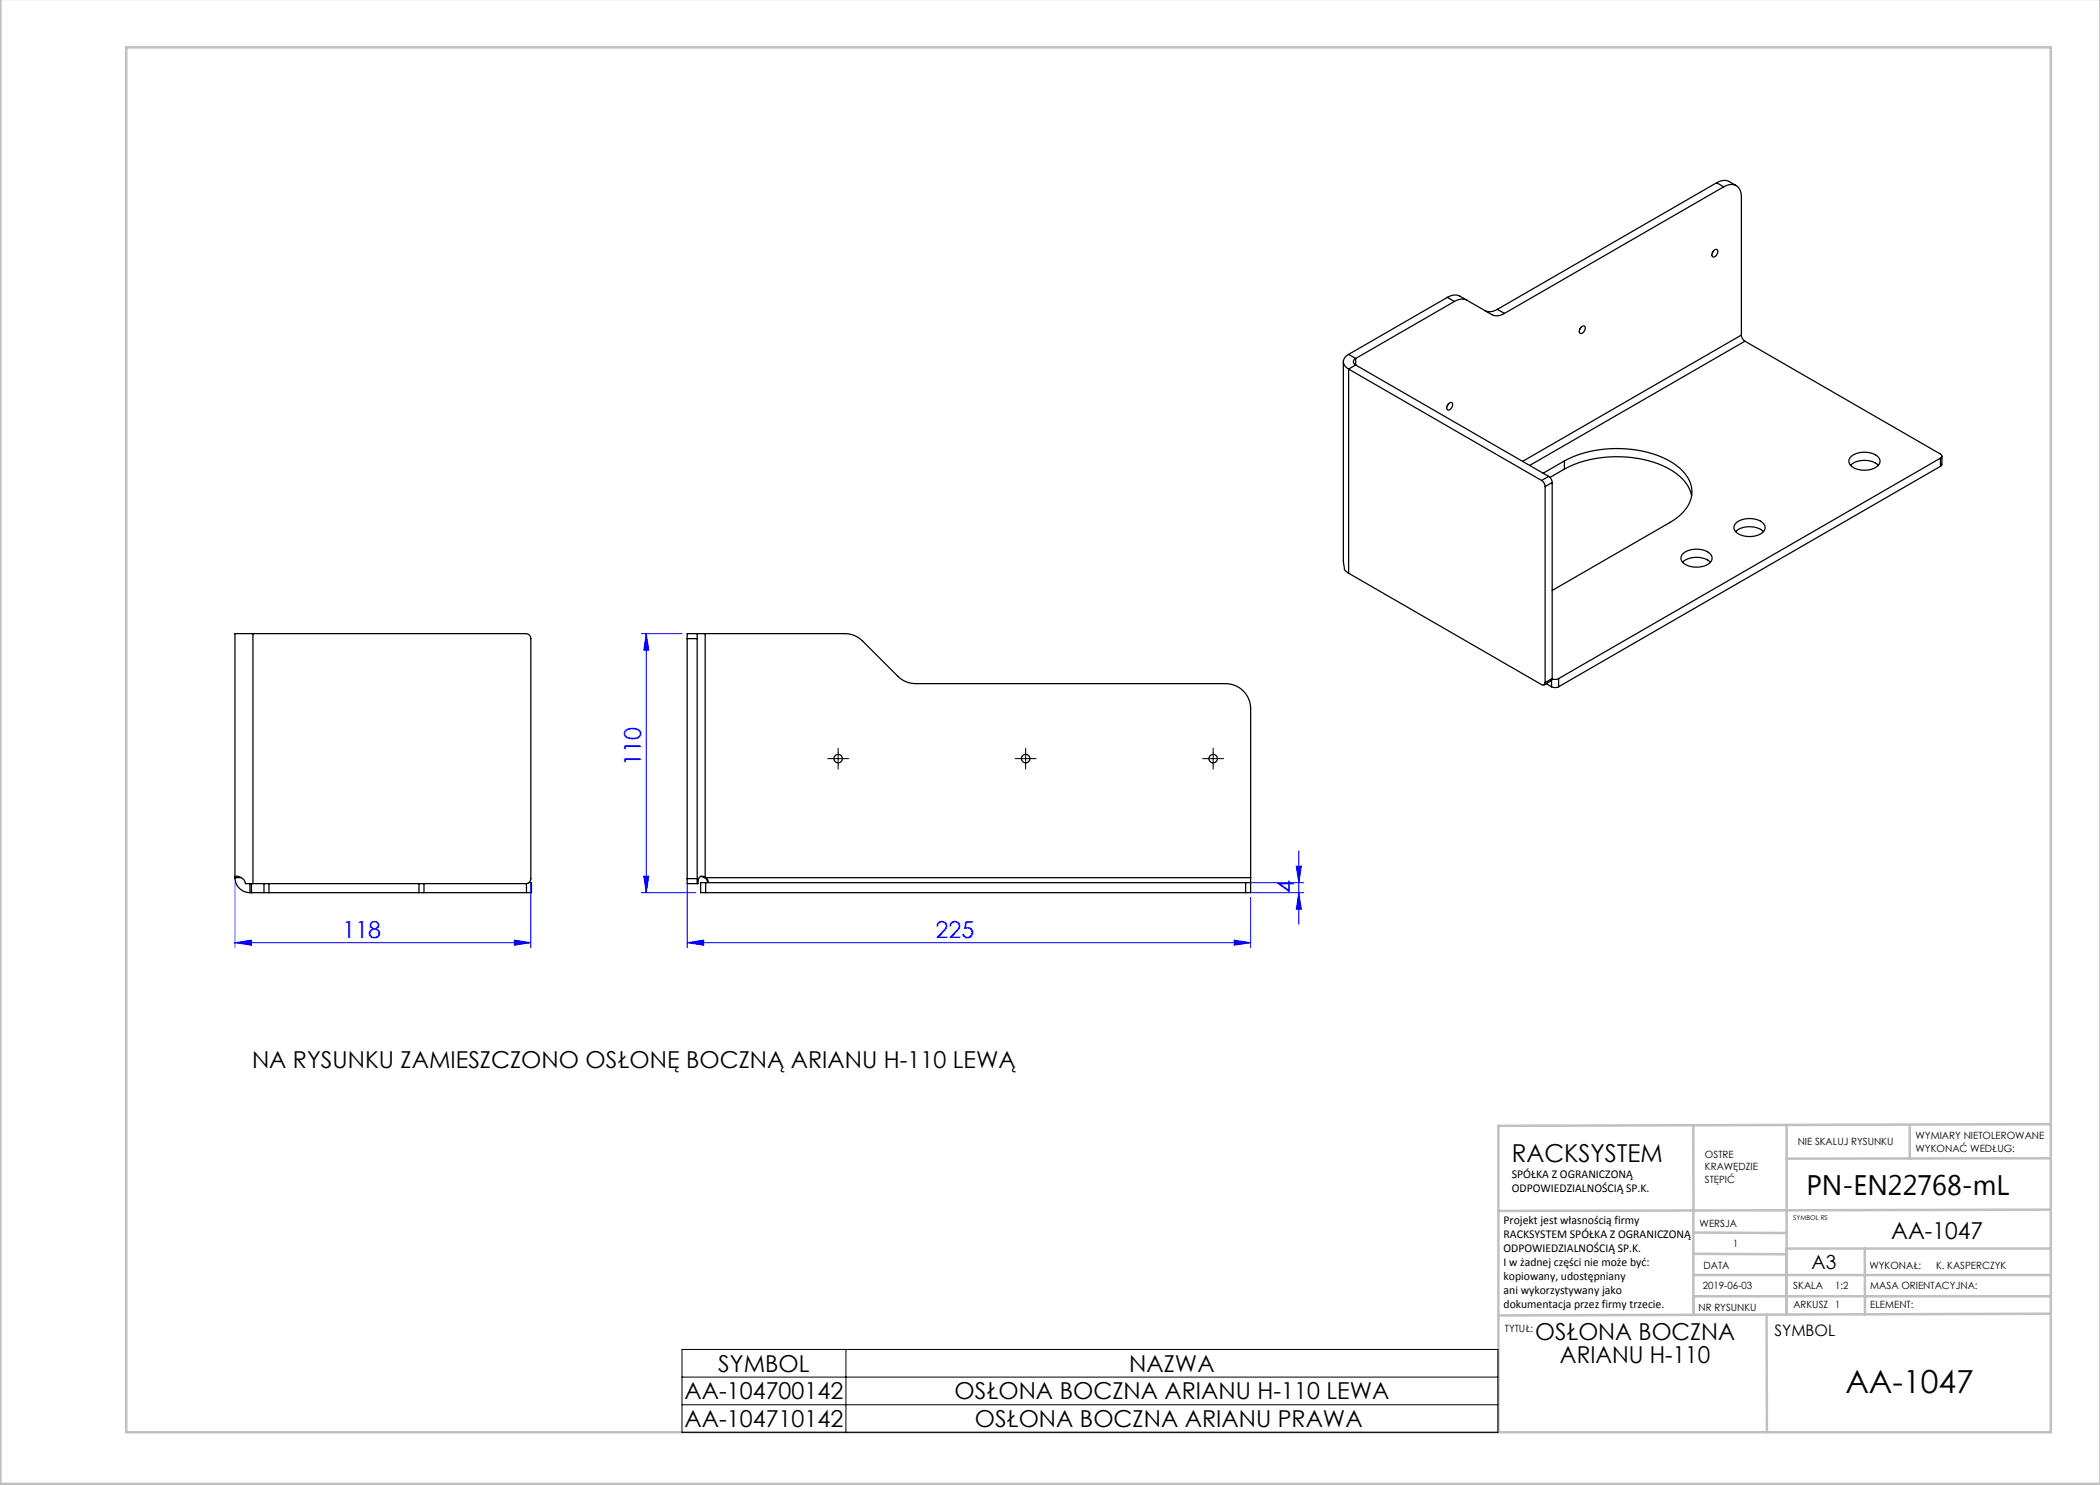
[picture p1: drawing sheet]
<svg xmlns="http://www.w3.org/2000/svg" width="420mm" height="297mm" viewBox="0 0 420 297" stroke-linecap="round" stroke-linejoin="round" font-family="sans-serif">
<g fill="none" stroke="#00f" stroke-width=".2">
<path d="M128.3 126.7h8.1M129.3 126.7v51.8M129.3 126.7l.5 3.3h-1.1zM47 176.5v13M106.2 176.7v12.8M128.3 178.5h10.8M128.7 175.2h1.1l-.5 3.3zM137.4 176.7v12.8M250.1 179.5v10M250.1 178.5h10.7M250.1 176.5h10.7M259.3 173.2h1l-.5 3.3z"/>
<path d="M259.8 178.5l.5 3.3h-1zM259.8 170.2v14.7M47 188.5l3.3-.5v1zM47 188.5h59.2M102.9 188l3.3 .5-3.3 .5zM137.4 188.5l3.3-.5v1zM137.4 188.5h112.7M246.8 188l3.3 .5-3.3 .5z"/>
</g>
<g fill="none" stroke="#c0c0c0" stroke-width=".5">
<path d="M.1 -.1v296.9h419.9M25.2 9.5h385v276.9h-385zM338.7 225.2v16.9M357.3 225v37.9M382 225.4v6.3M410.1 224.8l-110.4 .4v61.2M410.1 231.7h-52.8M338.7 259.3h71.5M338.7 255h71.5M338.7 250.8l18.6 .1M338.7 246.5l18.6 .1M338.7 242.1v20.9"/>
<path d="M373 249.7v13.2M410.1 241.9l-110.4 .3M410.2 249.7h-52.9v13.2M353.3 262.9l.1 23.5M410.2 262.7l-110.5 .4"/>
</g>
<path d="M165.5 151.7h4.2M167.6 149.6v4.2M203 151.7h4.2M205.1 149.6v4.2M240.5 151.7h4.2M242.6 149.6v4.2M136.4 269.9h163.2v16.6h-163.2zM136.4 275.4h163.2M169.2 269.9v16.6M136.4 281h163.2" fill="none" stroke="#000" stroke-width=".2"/>
<g fill="#00f">
<path d="M102.9 188l3.3 .5-3.3 .5zM47 188.5l3.3-.5v1z"/>
<path d="M137.4 188.5l3.3-.5v1zM246.8 188l3.3 .5-3.3 .5z"/>
<path d="M259.8 178.5l.5 3.3h-1zM259.3 173.2h1l-.5 3.3z"/>
<path d="M129.3 126.7l.5 3.3h-1.1zM128.7 175.2h1.1l-.5 3.3z"/>
</g>
<g fill="none" stroke="#000" stroke-width=".25">
<path d="M343.3 36.6a2.46 2.46 0 0 1 2.5-.3l1.4 .8M343.3 36.6l1.4 .8M343.3 36.6l-43.8 25.3M344.7 37.4a2.16 2.16 0 0 1 2.5-.3 2.16 2.16 0 0 1 1.1 2.3v27.6M344.7 37.4l-43.8 25.3M289.5 59.5a2.5 2.5 0 0 1 2.5-.3l6.4 3.7a2.5 2.5 0 0 0 2.5-.2M289.5 59.5l-19.8 11.4M289.5 59.5l1.4 .8M342.7 50.2l-.2 .4M342.7 50.2a.51 .51 0 0 1 .8-.1 1 1 0 0 1-1 1.2l-.1-.3zM268.7 72.3v39.9l.1 .9a1.54 1.54 0 0 0 .9 1.5M269.7 70.9a1.55 1.55 0 0 0-1 1.4 1.55 1.55 0 0 0 1 1.5"/>
<path d="M269.7 73.8l38.6 22.3M269.7 73.8v40.8M269.7 70.9l1.4 .8M271.1 71.7a.69 .69 0 0 0-.4 .6 .69 .69 0 0 0 .4 .7M271.1 73l38.6 22.3M271.1 73l-1.4 .8M271.1 71.7v1.3M290.9 60.3l-19.8 11.4M293.4 60a2.5 2.5 0 0 0-2.5 .3M299.5 61.9a2.51 2.51 0 0 1-2.5 .2M299.5 61.9l1.4 .8M316.1 65.5l-.2 .4"/>
<path d="M316.2 65.5a.51 .51 0 0 1 .8-.1 1 1 0 0 1-1 1.3l-.1-.4zM348.3 67a1.56 1.56 0 0 0 .7 1.2M348.3 67l-43.8 25.3M349 68.2l39.1 22.6a.43 .43 0 0 1 .3 .4 .43 .43 0 0 1-.3 .4M349 68.2l-43.1 24.9M289.6 80.8l-.2 .4M289.6 80.8a.51 .51 0 0 1 .9-.1 1 1 0 0 1-1 1.3l-.2-.4zM308.3 96.1a1.56 1.56 0 0 1 .7 1.2M309 97.3v39.2M309.7 95.3a1.56 1.56 0 0 1 .7 1.2M309.7 95.3l-1.4 .8M310.4 96.5l-1.4 .8"/>
<path d="M310.4 96.5v39.2M312.9 92.2a23.3 23.3 0 0 1 21.6 .3 7 7 0 0 1 3.9 6.4 7.7 7.7 0 0 1-4.4 5.6l-23.6 13.6M312.9 93.8a23.3 23.3 0 0 1 21.6 .4 7.7 7.7 0 0 1 3.8 5M312.9 92.2l-4.3 2.4M312.9 92.2v1.6M312.9 93.8l-2.9 1.7M370.1 91.5a4.4 4.4 0 0 1 5.6 0 1.44 1.44 0 0 1-1 2.2 4.5 4.5 0 0 1-4.6-.7 1.14 1.14 0 0 1 0-1.5zM370.1 93.1a4.4 4.4 0 0 1 5.6 0M388.1 91.6l-76.4 44.1M388.1 91.6v1.7M388.1 93.3l-76.4 44.1M388.4 91.2v1.7l-.3 .4"/>
<path d="M269.7 114.6l38.6 22.3a.43 .43 0 0 0 .5 .1 .43 .43 0 0 0 .2-.5M336.5 112.5a4.4 4.4 0 0 1 5.6 0M336.7 110.6a4.5 4.5 0 0 1 5.4 .3 1.44 1.44 0 0 1-1 2.2 4.5 4.5 0 0 1-4.6-.7 1.2 1.2 0 0 1 .2-1.8zM347.1 106.3a4.4 4.4 0 0 1 5.6 0M347.3 104.5a4.5 4.5 0 0 1 5.4 .2 1.44 1.44 0 0 1-1 2.3 4.5 4.5 0 0 1-4.6-.7 1.2 1.2 0 0 1 .2-1.8zM50.6 126.7h-3.6v48.8M50.6 126.7h54.6a1 1 0 0 1 1 1v48a1 1 0 0 1-1 1h-54.6M50.6 126.7v50M137.4 127.7v48M137.4 127.7h2M139.4 126.7v1M139.4 126.7h-2v1"/>
<path d="M139.4 126.7h1.6M139.4 127.7v48M141 126.7h28a5 5 0 0 1 3.5 1.5l7.1 7.1a5 5 0 0 0 3.5 1.4h62a5 5 0 0 1 5 5v33.8M141 126.7v48.8M309.2 136.7l1.1 .7M310.3 137.4a1.56 1.56 0 0 0 1.4 0M310.3 136.1v1.3M310.4 135.7l-.2 .5-1.4 .8M310.4 135.7l-1.4 .8M311.7 135.7l-.7 .2-.6-.1M311.7 135.7v1.7M47 175.5l.1-.2a1.75 1.75 0 0 1 2 1.4h1.5"/>
<path d="M47 175.5a3 3 0 0 0 3 3M47 175.5h1.2M50 178.5h.3M50 176.7v1.8M50.3 176.7v1.8M50.3 178.5h2.5M52.8 178.5h1M52.8 176.7v1.8M53.8 178.5h30M53.8 176.7v1.8M83.8 178.5h1M83.8 176.7v1.8"/>
<path d="M84.8 178.5h20.5M84.8 176.7v1.8M105.3 176.7v1.8M105.8 176.5h.5v2h-1M137.4 175.7v1h2M137.4 175.7h2M139.4 175.7v1M140.1 175.3l.9 .2M141 175.5l.5 .9M141 175.5h.1M141 175.5a.77 .77 0 0 0-.8-.2 .77 .77 0 0 0-.6 .7v.7h-.2M141 175.5l.6 .5a.38 .38 0 0 1-.1 .5 .38 .38 0 0 1-.5 0"/>
<path d="M141 175.5h109.1M141.1 176.5h-1v2h1M141.1 178.5h108M141.1 176.5v2M141.1 176.5h108M249.1 176.5h1M249.1 176.5v2M250.1 176.5v2h-1M250.1 175.5v1"/>
<circle cx="167.6" cy="151.7" r=".85"/>
<circle cx="205.1" cy="151.7" r=".85"/>
<circle cx="242.6" cy="151.7" r=".85"/>
</g>
<text font-size="6.3" x="369.1" y="278.5">AA-1047</text>
<text font-size="5.6" x="361.3" y="239.1">PN-EN22768-mL</text>
<text font-size="4.9" x="302.4" y="232.4">RACKSYSTEM</text>
<g font-size="4.7" fill="#00f">
<text x="128.2" y="153.2" transform="rotate(-90 128.2 153.2)">110</text>
<text x="258.8" y="178.6" transform="rotate(-90 258.8 178.6)">4</text>
<text x="68.5" y="187.5">118</text>
<text x="187.1" y="187.5">225</text>
</g>
<g font-size="4.7">
<text x="50.4" y="213.5">NA RYSUNKU ZAMIESZCZONO OSŁONĘ BOCZNĄ ARIANU H-110 LEWĄ</text>
<text x="378.3" y="247.8">AA-1047</text>
<text x="307" y="268.1">OSŁONA BOCZNA</text>
<text x="143.7" y="274.3">SYMBOL</text>
<text x="225.8" y="274.3">NAZWA</text>
<text x="312" y="272.6">ARIANU H-110</text>
<text x="136.9" y="279.9">AA-104700142</text>
<text x="190.9" y="279.9">OSŁONA BOCZNA ARIANU H-110 LEWA</text>
<text x="136.9" y="285.4">AA-104710142</text>
<text x="195" y="285.4">OSŁONA BOCZNA ARIANU PRAWA</text>
</g>
<text font-size="3.9" x="362.3" y="253.8">A3</text>
<text font-size="3.2" x="354.9" y="267.2">SYMBOL</text>
<g font-size="2.4">
<text x="302.4" y="235.6">SPÓŁKA Z OGRANICZONĄ</text>
<text x="302.4" y="238.4">ODPOWIEDZIALNOŚCIĄ SP.K.</text>
<text x="300.7" y="244.7">Projekt jest własnością firmy</text>
<text x="300.7" y="247.5">RACKSYSTEM SPÓŁKA Z OGRANICZONĄ</text>
<text x="300.7" y="250.3">ODPOWIEDZIALNOŚCIĄ SP.K.</text>
<text x="300.7" y="253.1">I w żadnej części nie może być:</text>
<text x="300.7" y="256">kopiowany, udostępniany</text>
<text x="300.7" y="258.8">ani wykorzystywany jako</text>
<text x="300.7" y="261.6">dokumentacja przez firmy trzecie.</text>
</g>
<g font-size="2">
<text x="383.1" y="227.9">WYMIARY NIETOLEROWANE</text>
<text x="341" y="231.6">OSTRE</text>
<text x="359.5" y="228.9">NIE SKALUJ RYSUNKU</text>
<text x="383.1" y="230.4">WYKONAĆ WEDŁUG:</text>
<text x="341" y="234.1">KRAWĘDZIE</text>
<text x="341" y="236.6">STĘPIĆ</text>
<text x="339.9" y="245.4">WERSJA</text>
<text x="346.6" y="249.5">1</text>
<text x="340.5" y="257.7">2019-06-03</text>
<text x="340.7" y="253.8">DATA</text>
<text x="358.7" y="257.7">SKALA</text>
<text x="367" y="257.7">1:2</text>
<text x="373.9" y="253.8">WYKONAŁ:</text>
<text x="374.1" y="257.7">MASA ORIENTACYJNA:</text>
<text x="387.2" y="253.8">K. KASPERCZYK</text>
<text x="339.7" y="262.3">NR RYSUNKU</text>
<text x="358.7" y="261.7">ARKUSZ 1</text>
<text x="374.1" y="261.7">ELEMENT:</text>
<text x="301" y="266.4">TYTUŁ:</text>
</g>
<text font-size="1.3" x="358.7" y="244">SYMBOL RS</text>
</svg>
